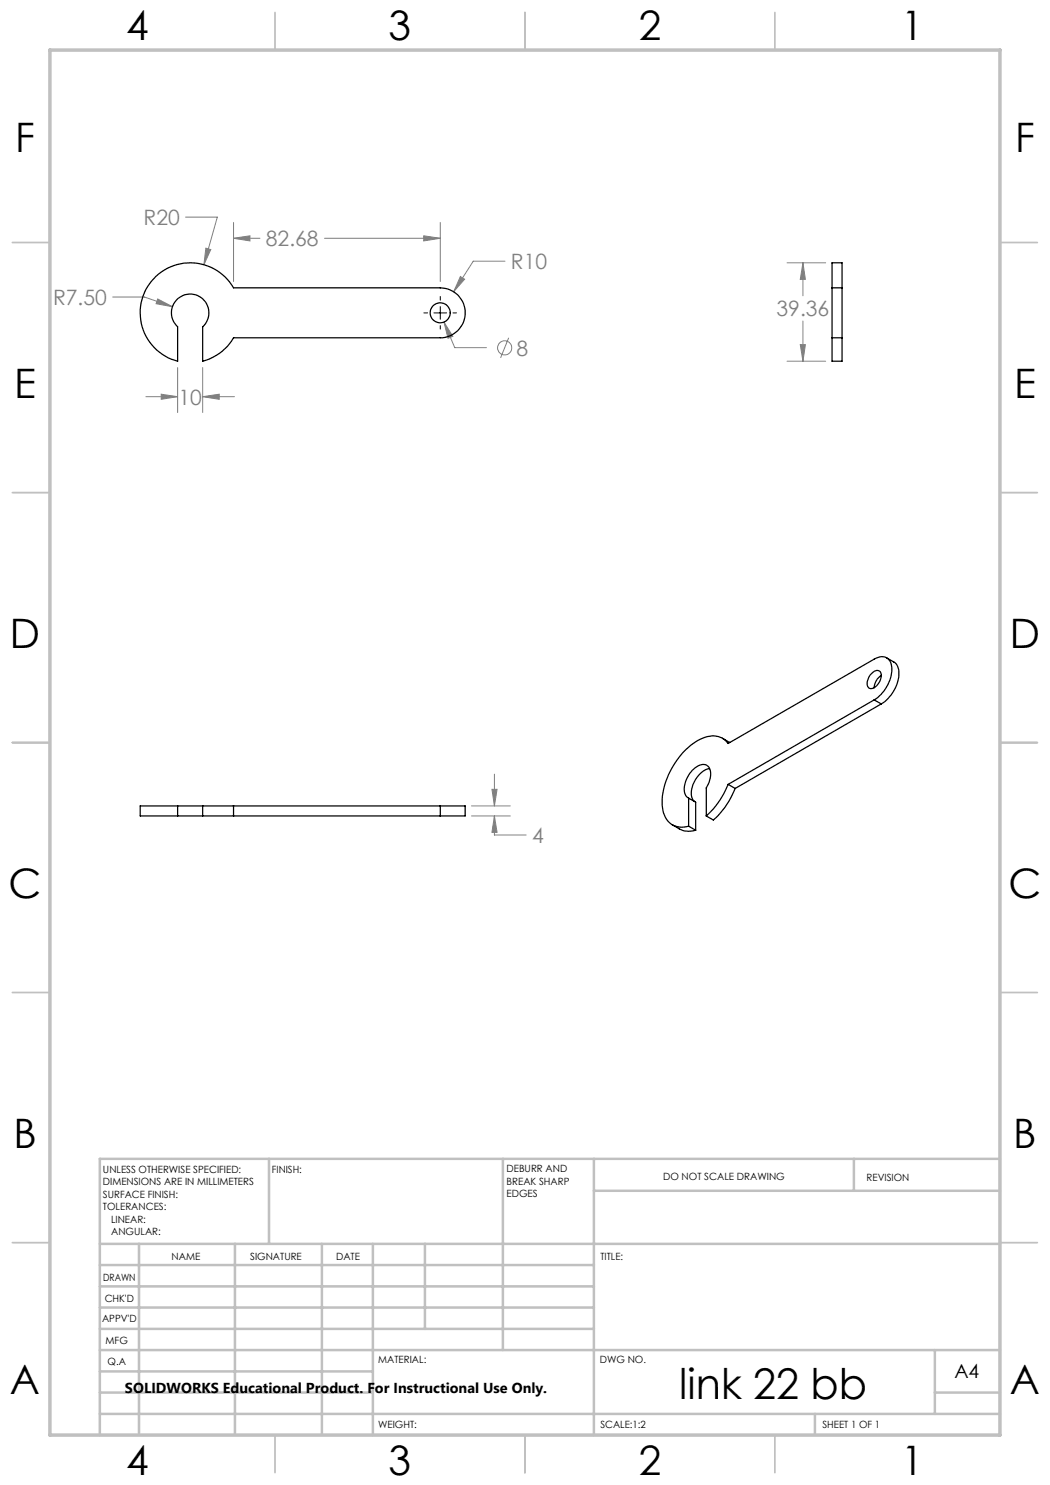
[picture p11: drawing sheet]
<svg xmlns="http://www.w3.org/2000/svg" width="210mm" height="297mm" viewBox="0 0 210 297" stroke-linecap="round" stroke-linejoin="round" font-family="sans-serif">
<g fill="none" stroke="#808080" stroke-width=".2">
<path d="M22.5 59.4h6.4l5.6 1.9M31.5 59.8l3 1.5-3.3-.6zM37.1 43.4h6.4l-2.7 9.5M41.2 49.6l1 .3-1.4 3zM46.7 47.7l3.3-.5v1zM46.7 44.5v11.8M46.7 47.7h5.3M64.9 47.7h23.2M84.7 47.2l3.4 .5-3.4 .5zM88.1 44.5v11.8M92.1 55.3l.8 .5-2.2 2.5zM101 52.2h-6.3l-4 6.1"/>
<path d="M157.4 52.6h7.7M160.6 52.6l.5 3.3h-1zM160.6 52.6v6.6M29.2 79.3h6.3M32.2 78.8l3.3 .5-3.3 .6zM35.5 73.5v9M40.5 79.3l3.4-.5v1.1zM40.5 73.5v9M40.5 79.3h6.4M88.8 64.4l1.8 2.9-1 .4zM88.8 64.4l2.1 5.1h6.4M101.7 67.6l-1.6 4"/>
<path d="M157.4 72.2h7.7M160.1 68.9h1l-.5 3.3zM160.6 64.2v8M98.4 157.9h1l-.5 3.3zM98.9 154.8v6.4M94.3 163.2h7.8M94.3 161.2h7.8M98.9 163.2l.5 3.3h-1zM98.9 163.2v3.8h6.3"/>
<circle cx="100.9" cy="69.6" r="1.41"/>
</g>
<path d="M88.1 59.3v.7M84.8 62.6h.7M86.8 62.6h2.5M88.1 61.3v2.5M88.1 65.1v.7M90.6 62.6h.7" fill="none" stroke="#000" stroke-width=".2"/>
<g fill="none" stroke="#c0c0c0" stroke-width=".35">
<path d="M55 2.5v7.5M105 2.5v7.5M155 2.5v7.5M2.5 48.5h7.5M200 48.5h7.5M2.5 98.5h7.5M200 98.5h7.5M2.5 148.5h7.5M200 148.5h7.5M2.5 198.5h7.5M200 198.5h7.5M2.5 248.5h7.5"/>
<path d="M200 248.5h7.5M55 287v7.5M105 287v7.5M155 287v7.5"/>
</g>
<g fill="none" stroke="#c0c0c0" stroke-width=".5">
<path d="M53.8 231.8v17M100.6 231.8v38.2M118.8 231.8v55.2M118.8 238.2h81.2M170.8 231.8v6.4M200 231.8h-180v55.2M20 248.8h180M20 257.3h98.8M20 253h98.8M27.8 248.8v38.2M47 248.8v38.2M64.4 248.8v38.2"/>
<path d="M74.6 248.8v38.2M85 248.8v17M20 265.8h98.8M20 261.5h98.8M20 278.5h54.6M20 274.3h54.6M20 270h180M187 278.5h13M187 270v12.8M20 282.8h180M163 282.8v4.2"/>
</g>
<path d="M10 10h190v277h-190z" fill="none" stroke="#c0c0c0" stroke-width=".7"/>
<path d="M41.2 49.6l-.4 3.3 1.4-3zM31.5 59.8l-.3 .9 3.3 .6zM46.7 47.7l3.3-.5v1zM84.7 47.2l3.4 .5-3.4 .5zM92.1 55.3l-1.4 3 2.2-2.5zM88.8 64.4l.8 3.3 1-.4zM32.2 78.8l3.3 .5-3.3 .6zM40.5 79.3l3.4-.5v1.1zM160.6 52.6l.5 3.3h-1zM160.1 68.9h1l-.5 3.3zM98.9 163.2l.5 3.3h-1zM98.4 157.9h1l-.5 3.3z" fill="#808080"/>
<g fill="none" stroke="#000" stroke-width=".25">
<path d="M31.2 55.2a10 10 0 0 1 15.5 2.4h41.4a5 5 0 0 1 4.9 5 5 5 0 0 1-4.9 5h-41.4a9.9 9.9 0 0 1-6.2 4.6v-6.8a3.8 3.8 0 0 0 .2-5.4 3.8 3.8 0 0 0-5.4 0 3.8 3.8 0 0 0 .2 5.4v6.8a10 10 0 0 1-4.3-17zM166.4 57.6v10M166.4 57.6v-5h2v5M166.4 57.6h2M168.4 57.6v10M166.4 67.6v4.6h2v-4.6M166.4 67.6h2M174.5 134.5a1 1 0 0 1 1.4-.3 1 1 0 0 1 .3 1.4 2.46 2.46 0 0 1-2.1 2.1 1.28 1.28 0 0 1-.5-1.9l.3-.6zM174.8 140a7.3 7.3 0 0 0 3.4-7.3 1.96 1.96 0 0 0-3-1l-29.6 17a4.2 4.2 0 0 0-5.5-.9 15.4 15.4 0 0 0-7.7 13.2 4.3 4.3 0 0 0 3.1 4.3l.8 .1 1.4-.2M174.8 140l-29.2 16.9M174.8 140l1.4 .8M176.2 135.1a3.3 3.3 0 0 0-1.4 2.4"/>
<path d="M177.3 131.6l1.5 .8a3.1 3.1 0 0 1 .8 3.6 7.9 7.9 0 0 1-3.4 4.8M137.7 159.6a2.39 2.39 0 0 1-.6-3 4.7 4.7 0 0 1 3.7-3.7 1.97 1.97 0 0 1 1.2 2.8l-.7 1.9v5.6M137.7 159.6v5.6M137.7 159.6l1.4 .8v5.6M141.9 153.7a5.1 5.1 0 0 0-3.4 6l.4 .6M144.5 147.7l1.4 .8M145.6 156.9a16.7 16.7 0 0 1-4.3 6.3M145.6 156.9l1.4 .8M147 157.7a16.7 16.7 0 0 1-4.3 6.3l-1.4-.8M176.2 140.8l-29.2 16.9M35.5 161.2h-7.5v2h7.5M35.5 161.2h5"/>
<path d="M35.5 163.2h5M35.5 161.2v2M40.5 161.2h6.2M40.5 163.2h6.2M40.5 161.2v2M46.7 161.2v2M46.7 161.2h41.4M46.7 163.2h41.4M88.1 161.2h4.9v2h-4.9M88.1 161.2v2M134.5 165l1.4 .8a4.4 4.4 0 0 0 3.2 .2M137.7 165.2l1.4 .8"/>
<circle cx="88" cy="62.6" r="1.99"/>
</g>
<text font-size="8.5" x="135.8" y="279.7">link 22 bb</text>
<g font-size="8.1">
<text x="25.2" y="8">4</text>
<text x="77.7" y="8">3</text>
<text x="127.7" y="8">2</text>
<text x="180.2" y="8">1</text>
<text x="3" y="30.4">F</text>
<text x="203" y="30.4">F</text>
<text x="2.8" y="79.6">E</text>
<text x="202.8" y="79.6">E</text>
<text x="2" y="129.6">D</text>
<text x="202" y="129.6">D</text>
<text x="1.7" y="179.6">C</text>
<text x="201.7" y="179.6">C</text>
<text x="2.7" y="229.6">B</text>
<text x="202.7" y="229.6">B</text>
<text x="2" y="278.9">A</text>
<text x="202" y="278.9">A</text>
<text x="25.2" y="295">4</text>
<text x="77.7" y="295">3</text>
<text x="127.7" y="295">2</text>
<text x="180.2" y="295">1</text>
</g>
<g font-size="4.2" fill="#808080">
<text x="28.7" y="45">R20</text>
<text x="53.2" y="49.2">82.68</text>
<text x="102.2" y="53.8">R10</text>
<text x="10.6" y="61">R7.50</text>
<text x="155.3" y="63.3">39.36</text>
<text x="103.3" y="71.1">8</text>
<text x="35.7" y="80.9">10</text>
<text x="106.4" y="168.6">4</text>
</g>
<text font-size="3.9" x="190.9" y="275.5">A4</text>
<text font-size="2.9" x="25" y="278.6">SOLIDWORKS Educational Product. For Instructional Use Only.</text>
<g font-size="2">
<text x="20.6" y="234.6">UNLESS OTHERWISE SPECIFIED:</text>
<text x="20.6" y="237.1">DIMENSIONS ARE IN MILLIMETERS</text>
<text x="20.6" y="239.6">SURFACE FINISH:</text>
<text x="54.4" y="234.6">FINISH:</text>
<text x="101.3" y="234.5">DEBURR AND</text>
<text x="101.3" y="237">BREAK SHARP</text>
<text x="101.3" y="239.5">EDGES</text>
<text x="132.6" y="236">DO NOT SCALE DRAWING</text>
<text x="173.3" y="236.2">REVISION</text>
<text x="20.6" y="242.1">TOLERANCES:</text>
<text x="22.2" y="244.6">LINEAR:</text>
<text x="22.2" y="247.1">ANGULAR:</text>
<text x="34.3" y="252">NAME</text>
<text x="50" y="251.9">SIGNATURE</text>
<text x="67.2" y="251.9">DATE</text>
<text x="120.1" y="251.9">TITLE:</text>
<text x="20.6" y="256.1">DRAWN</text>
<text x="20.9" y="260.3">CHK'D</text>
<text x="20.4" y="264.4">APPV'D</text>
<text x="21.1" y="268.8">MFG</text>
<text x="21.5" y="273">Q.A</text>
<text x="75.6" y="272.5">MATERIAL:</text>
<text x="120" y="272.5">DWG NO.</text>
<text x="75.6" y="285.5">WEIGHT:</text>
<text x="120.1" y="285.6">SCALE:1:2</text>
<text x="164.5" y="285.6">SHEET 1 OF 1</text>
</g>
</svg>
